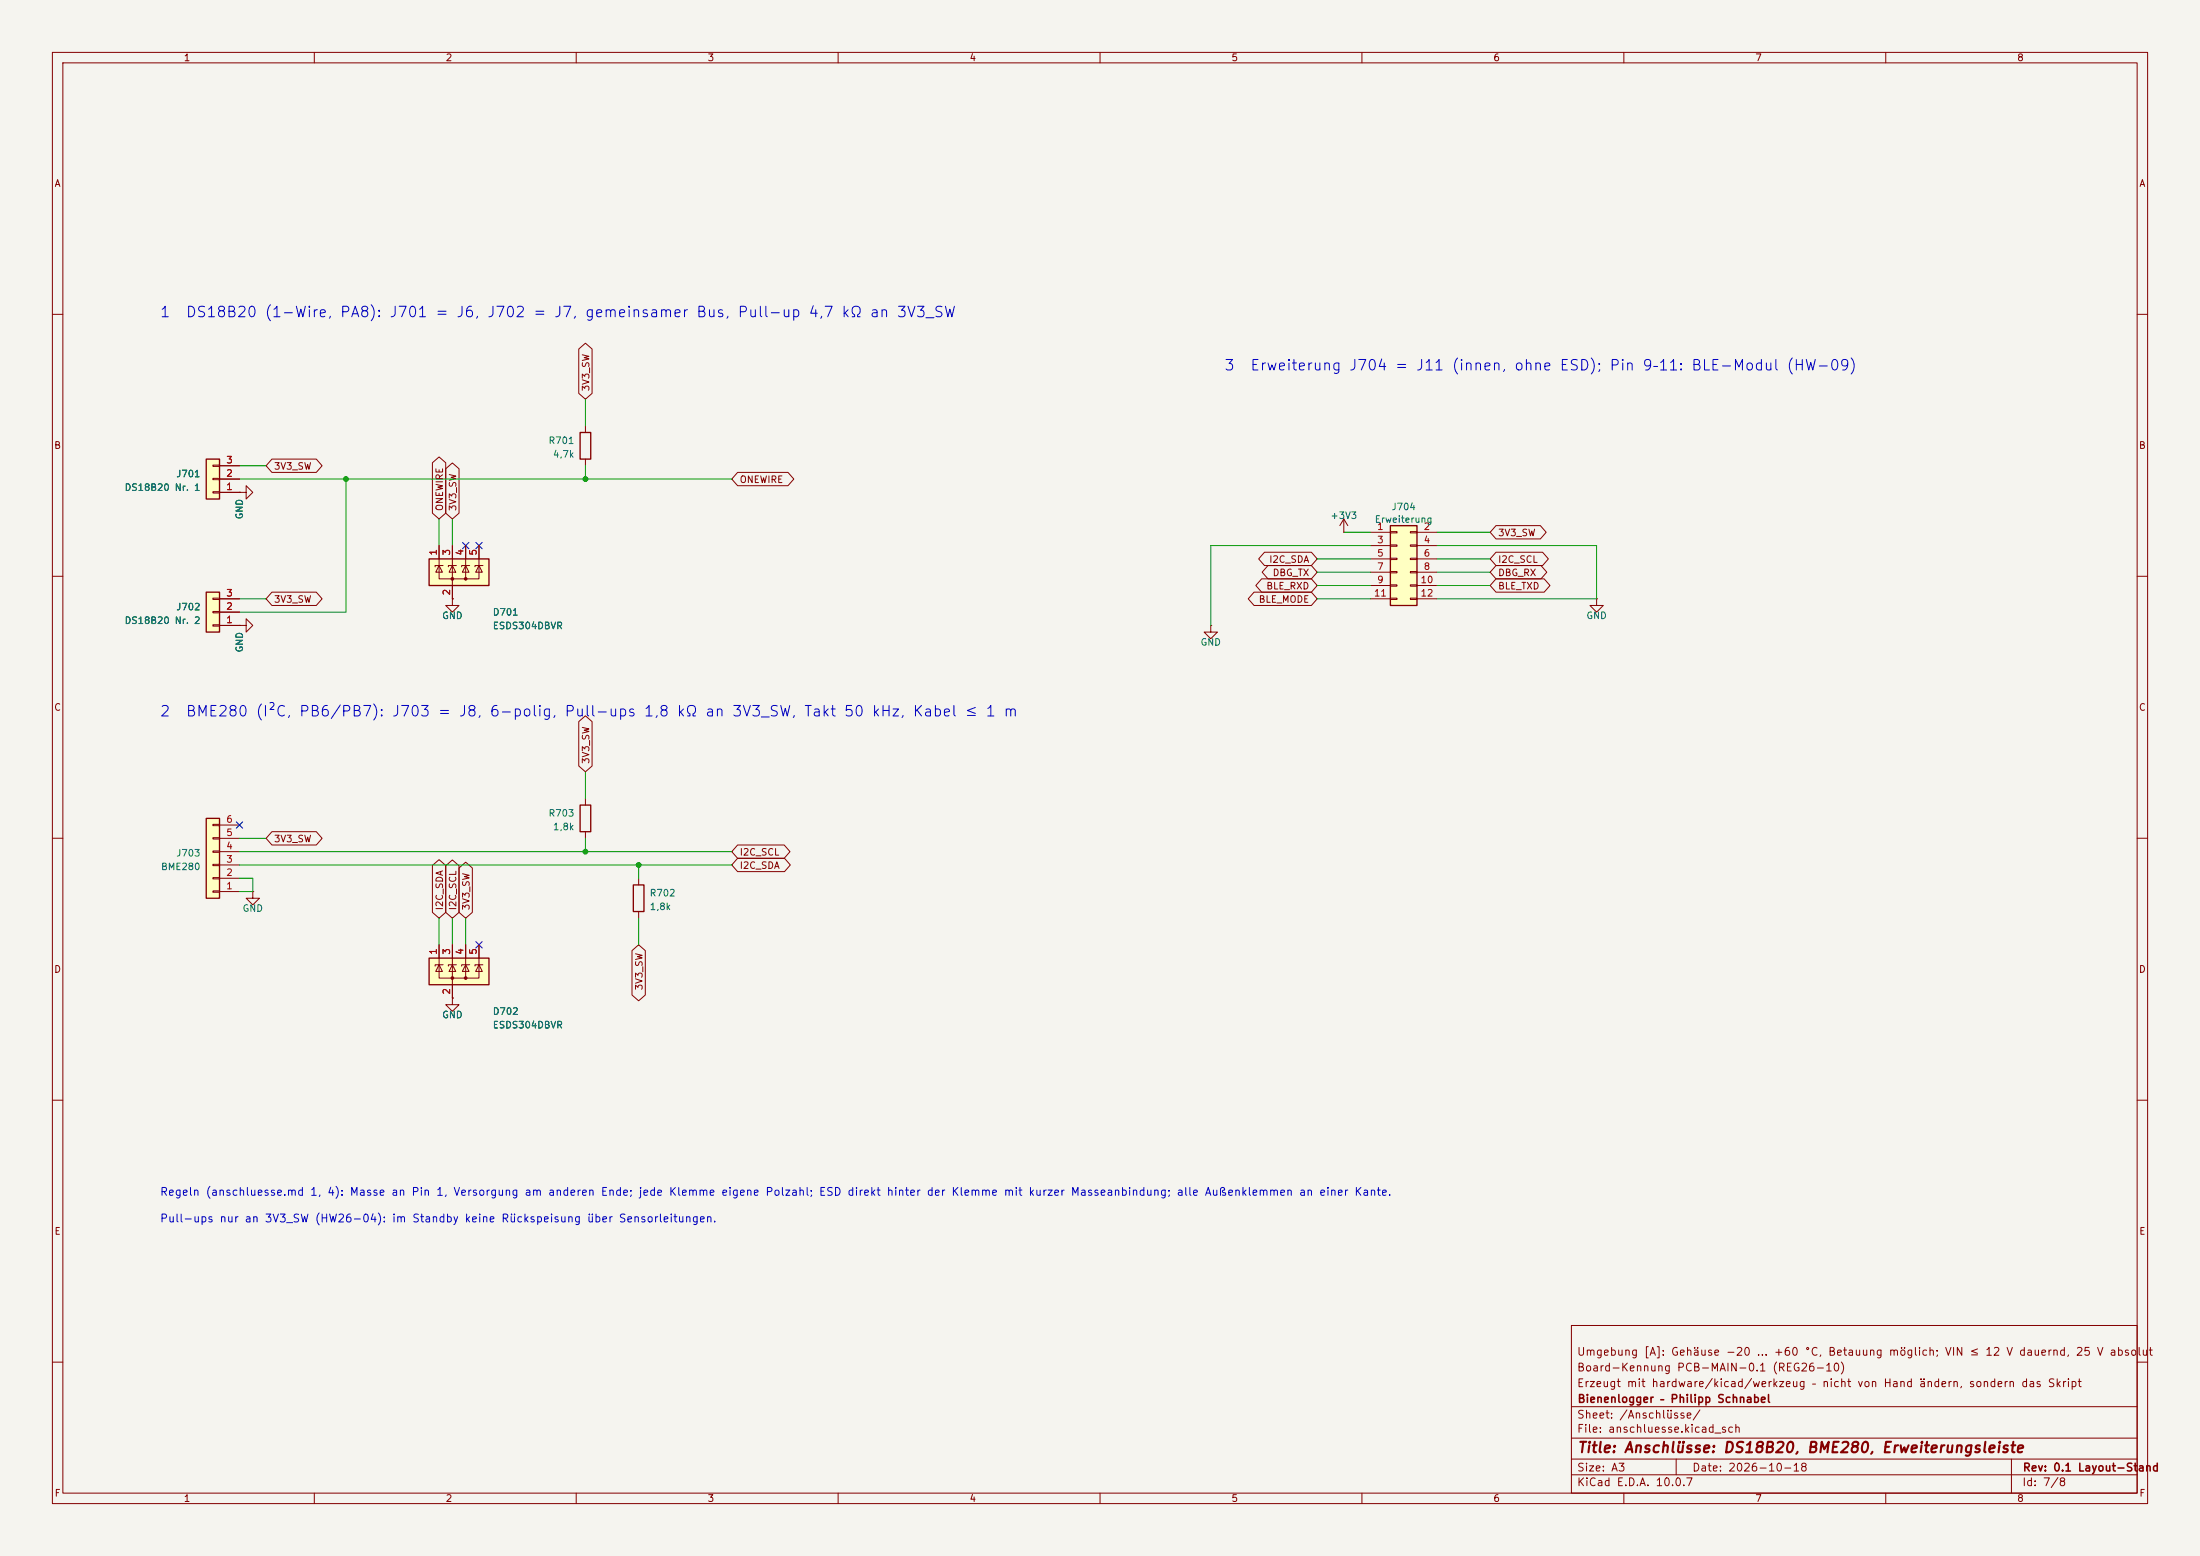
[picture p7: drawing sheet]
(kicad_sch
 (version 20260306)
 (generator "eeschema")
 (generator_version "10.0")
 (paper "A3")
 (title_block
  (title "Anschlüsse: DS18B20, BME280, Erweiterungsleiste")
  (date "2026-10-18")
  (rev "0.1 Layout-Stand")
  (company "Bienenlogger – Philipp Schnabel")
  (comment 1 "Erzeugt mit hardware/kicad/werkzeug – nicht von Hand ändern, sondern das Skript")
  (comment 2 "Board-Kennung PCB-MAIN-0.1 (REG26-10)")
  (comment 3 "Umgebung [A]: Gehäuse −20 … +60 °C, Betauung möglich; VIN ≤ 12 V dauernd, 25 V absolut"))
 (lib_symbols
  (symbol "Connector_Generic:Conn_01x03"
   (pin_names
    (offset 1.016) (hide yes)) (exclude_from_sim no) (in_bom yes) (on_board yes)
   (in_pos_files yes)
   (duplicate_pin_numbers_are_jumpers no)
   (property "Reference" "J" (at 0 5.08 0) (show_name no) (do_not_autoplace no) (effects (font (size 1.27 1.27))))
   (property "Value" "Conn_01x03" (at 0 -5.08 0) (show_name no) (do_not_autoplace no) (effects (font (size 1.27 1.27))))
   (property "Footprint" "" (at 0 0 0) (show_name no) (do_not_autoplace no) (hide yes) (effects (font (size 1.27 1.27))))
   (property "Datasheet" "" (at 0 0 0) (show_name no) (do_not_autoplace no) (hide yes) (effects (font (size 1.27 1.27))))
   (property "Description" "Generic connector, single row, 01x03, script generated (kicad-library-utils/schlib/autogen/connector/)" (at 0 0 0) (show_name no) (do_not_autoplace no) (hide yes) (effects (font (size 1.27 1.27))))
   (symbol "Conn_01x03_1_1"
    (rectangle (start -1.27 3.81) (end 1.27 -3.81) (stroke (width 0.254) (type default)) (fill (type background)))
    (rectangle (start -1.27 2.667) (end 0 2.413) (stroke (width 0.1524) (type default)) (fill (type none)))
    (rectangle (start -1.27 0.127) (end 0 -0.127) (stroke (width 0.1524) (type default)) (fill (type none)))
    (rectangle (start -1.27 -2.413) (end 0 -2.667) (stroke (width 0.1524) (type default)) (fill (type none)))
    (pin passive line (at -5.08 2.54 0) (length 3.81) (name "Pin_1" (effects (font (size 1.27 1.27)))) (number "1" (effects (font (size 1.27 1.27)))))
    (pin passive line (at -5.08 0 0) (length 3.81) (name "Pin_2" (effects (font (size 1.27 1.27)))) (number "2" (effects (font (size 1.27 1.27)))))
    (pin passive line (at -5.08 -2.54 0) (length 3.81) (name "Pin_3" (effects (font (size 1.27 1.27)))) (number "3" (effects (font (size 1.27 1.27))))))
   (embedded_fonts no))
  (symbol "Connector_Generic:Conn_01x06"
   (pin_names
    (offset 1.016) (hide yes)) (exclude_from_sim no) (in_bom yes) (on_board yes)
   (in_pos_files yes)
   (duplicate_pin_numbers_are_jumpers no)
   (property "Reference" "J" (at 0 7.62 0) (show_name no) (do_not_autoplace no) (effects (font (size 1.27 1.27))))
   (property "Value" "Conn_01x06" (at 0 -10.16 0) (show_name no) (do_not_autoplace no) (effects (font (size 1.27 1.27))))
   (property "Footprint" "" (at 0 0 0) (show_name no) (do_not_autoplace no) (hide yes) (effects (font (size 1.27 1.27))))
   (property "Datasheet" "" (at 0 0 0) (show_name no) (do_not_autoplace no) (hide yes) (effects (font (size 1.27 1.27))))
   (property "Description" "Generic connector, single row, 01x06, script generated (kicad-library-utils/schlib/autogen/connector/)" (at 0 0 0) (show_name no) (do_not_autoplace no) (hide yes) (effects (font (size 1.27 1.27))))
   (symbol "Conn_01x06_1_1"
    (rectangle (start -1.27 6.35) (end 1.27 -8.89) (stroke (width 0.254) (type default)) (fill (type background)))
    (rectangle (start -1.27 5.207) (end 0 4.953) (stroke (width 0.1524) (type default)) (fill (type none)))
    (rectangle (start -1.27 2.667) (end 0 2.413) (stroke (width 0.1524) (type default)) (fill (type none)))
    (rectangle (start -1.27 0.127) (end 0 -0.127) (stroke (width 0.1524) (type default)) (fill (type none)))
    (rectangle (start -1.27 -2.413) (end 0 -2.667) (stroke (width 0.1524) (type default)) (fill (type none)))
    (rectangle (start -1.27 -4.953) (end 0 -5.207) (stroke (width 0.1524) (type default)) (fill (type none)))
    (rectangle (start -1.27 -7.493) (end 0 -7.747) (stroke (width 0.1524) (type default)) (fill (type none)))
    (pin passive line (at -5.08 5.08 0) (length 3.81) (name "Pin_1" (effects (font (size 1.27 1.27)))) (number "1" (effects (font (size 1.27 1.27)))))
    (pin passive line (at -5.08 2.54 0) (length 3.81) (name "Pin_2" (effects (font (size 1.27 1.27)))) (number "2" (effects (font (size 1.27 1.27)))))
    (pin passive line (at -5.08 0 0) (length 3.81) (name "Pin_3" (effects (font (size 1.27 1.27)))) (number "3" (effects (font (size 1.27 1.27)))))
    (pin passive line (at -5.08 -2.54 0) (length 3.81) (name "Pin_4" (effects (font (size 1.27 1.27)))) (number "4" (effects (font (size 1.27 1.27)))))
    (pin passive line (at -5.08 -5.08 0) (length 3.81) (name "Pin_5" (effects (font (size 1.27 1.27)))) (number "5" (effects (font (size 1.27 1.27)))))
    (pin passive line (at -5.08 -7.62 0) (length 3.81) (name "Pin_6" (effects (font (size 1.27 1.27)))) (number "6" (effects (font (size 1.27 1.27))))))
   (embedded_fonts no))
  (symbol "Connector_Generic:Conn_02x06_Odd_Even"
   (pin_names
    (offset 1.016) (hide yes)) (exclude_from_sim no) (in_bom yes) (on_board yes)
   (in_pos_files yes)
   (duplicate_pin_numbers_are_jumpers no)
   (property "Reference" "J" (at 1.27 7.62 0) (show_name no) (do_not_autoplace no) (effects (font (size 1.27 1.27))))
   (property "Value" "Conn_02x06_Odd_Even" (at 1.27 -10.16 0) (show_name no) (do_not_autoplace no) (effects (font (size 1.27 1.27))))
   (property "Footprint" "" (at 0 0 0) (show_name no) (do_not_autoplace no) (hide yes) (effects (font (size 1.27 1.27))))
   (property "Datasheet" "" (at 0 0 0) (show_name no) (do_not_autoplace no) (hide yes) (effects (font (size 1.27 1.27))))
   (property "Description" "Generic connector, double row, 02x06, odd/even pin numbering scheme (row 1 odd numbers, row 2 even numbers), script generated (kicad-library-utils/schlib/autogen/connector/)" (at 0 0 0) (show_name no) (do_not_autoplace no) (hide yes) (effects (font (size 1.27 1.27))))
   (symbol "Conn_02x06_Odd_Even_1_1"
    (rectangle (start -1.27 6.35) (end 3.81 -8.89) (stroke (width 0.254) (type default)) (fill (type background)))
    (rectangle (start -1.27 5.207) (end 0 4.953) (stroke (width 0.1524) (type default)) (fill (type none)))
    (rectangle (start -1.27 2.667) (end 0 2.413) (stroke (width 0.1524) (type default)) (fill (type none)))
    (rectangle (start -1.27 0.127) (end 0 -0.127) (stroke (width 0.1524) (type default)) (fill (type none)))
    (rectangle (start -1.27 -2.413) (end 0 -2.667) (stroke (width 0.1524) (type default)) (fill (type none)))
    (rectangle (start -1.27 -4.953) (end 0 -5.207) (stroke (width 0.1524) (type default)) (fill (type none)))
    (rectangle (start -1.27 -7.493) (end 0 -7.747) (stroke (width 0.1524) (type default)) (fill (type none)))
    (rectangle (start 3.81 5.207) (end 2.54 4.953) (stroke (width 0.1524) (type default)) (fill (type none)))
    (rectangle (start 3.81 2.667) (end 2.54 2.413) (stroke (width 0.1524) (type default)) (fill (type none)))
    (rectangle (start 3.81 0.127) (end 2.54 -0.127) (stroke (width 0.1524) (type default)) (fill (type none)))
    (rectangle (start 3.81 -2.413) (end 2.54 -2.667) (stroke (width 0.1524) (type default)) (fill (type none)))
    (rectangle (start 3.81 -4.953) (end 2.54 -5.207) (stroke (width 0.1524) (type default)) (fill (type none)))
    (rectangle (start 3.81 -7.493) (end 2.54 -7.747) (stroke (width 0.1524) (type default)) (fill (type none)))
    (pin passive line (at -5.08 5.08 0) (length 3.81) (name "Pin_1" (effects (font (size 1.27 1.27)))) (number "1" (effects (font (size 1.27 1.27)))))
    (pin passive line (at 7.62 5.08 180) (length 3.81) (name "Pin_2" (effects (font (size 1.27 1.27)))) (number "2" (effects (font (size 1.27 1.27)))))
    (pin passive line (at -5.08 2.54 0) (length 3.81) (name "Pin_3" (effects (font (size 1.27 1.27)))) (number "3" (effects (font (size 1.27 1.27)))))
    (pin passive line (at 7.62 2.54 180) (length 3.81) (name "Pin_4" (effects (font (size 1.27 1.27)))) (number "4" (effects (font (size 1.27 1.27)))))
    (pin passive line (at -5.08 0 0) (length 3.81) (name "Pin_5" (effects (font (size 1.27 1.27)))) (number "5" (effects (font (size 1.27 1.27)))))
    (pin passive line (at 7.62 0 180) (length 3.81) (name "Pin_6" (effects (font (size 1.27 1.27)))) (number "6" (effects (font (size 1.27 1.27)))))
    (pin passive line (at -5.08 -2.54 0) (length 3.81) (name "Pin_7" (effects (font (size 1.27 1.27)))) (number "7" (effects (font (size 1.27 1.27)))))
    (pin passive line (at 7.62 -2.54 180) (length 3.81) (name "Pin_8" (effects (font (size 1.27 1.27)))) (number "8" (effects (font (size 1.27 1.27)))))
    (pin passive line (at -5.08 -5.08 0) (length 3.81) (name "Pin_9" (effects (font (size 1.27 1.27)))) (number "9" (effects (font (size 1.27 1.27)))))
    (pin passive line (at 7.62 -5.08 180) (length 3.81) (name "Pin_10" (effects (font (size 1.27 1.27)))) (number "10" (effects (font (size 1.27 1.27)))))
    (pin passive line (at -5.08 -7.62 0) (length 3.81) (name "Pin_11" (effects (font (size 1.27 1.27)))) (number "11" (effects (font (size 1.27 1.27)))))
    (pin passive line (at 7.62 -7.62 180) (length 3.81) (name "Pin_12" (effects (font (size 1.27 1.27)))) (number "12" (effects (font (size 1.27 1.27))))))
   (embedded_fonts no))
  (symbol "Device:R"
   (pin_numbers (hide yes))
   (pin_names
    (offset 0)) (exclude_from_sim no) (in_bom yes) (on_board yes)
   (in_pos_files yes)
   (duplicate_pin_numbers_are_jumpers no)
   (property "Reference" "R" (at 2.032 0 90) (show_name no) (do_not_autoplace no) (effects (font (size 1.27 1.27))))
   (property "Value" "R" (at 0 0 90) (show_name no) (do_not_autoplace no) (effects (font (size 1.27 1.27))))
   (property "Footprint" "" (at -1.778 0 90) (show_name no) (do_not_autoplace no) (hide yes) (effects (font (size 1.27 1.27))))
   (property "Datasheet" "" (at 0 0 0) (show_name no) (do_not_autoplace no) (hide yes) (effects (font (size 1.27 1.27))))
   (property "Description" "Resistor" (at 0 0 0) (show_name no) (do_not_autoplace no) (hide yes) (effects (font (size 1.27 1.27))))
   (symbol "R_0_1"
    (rectangle (start -1.016 -2.54) (end 1.016 2.54) (stroke (width 0.254) (type default)) (fill (type none))))
   (symbol "R_1_1"
    (pin passive line (at 0 3.81 270) (length 1.27) (name "" (effects (font (size 1.27 1.27)))) (number "1" (effects (font (size 1.27 1.27)))))
    (pin passive line (at 0 -3.81 90) (length 1.27) (name "" (effects (font (size 1.27 1.27)))) (number "2" (effects (font (size 1.27 1.27))))))
   (embedded_fonts no))
  (symbol "Power_Protection:ESDS304"
   (pin_names (hide yes)) (exclude_from_sim no) (in_bom yes) (on_board yes)
   (in_pos_files yes)
   (duplicate_pin_numbers_are_jumpers no)
   (property "Reference" "D" (at 7.62 2.54 0) (show_name no) (do_not_autoplace no) (effects (font (size 1.27 1.27)) (justify left)))
   (property "Value" "ESDS304" (at 7.62 0.635 0) (show_name no) (do_not_autoplace no) (effects (font (size 1.27 1.27)) (justify left)))
   (property "Footprint" "Package_TO_SOT_SMD:SOT-23-5" (at -13.97 -17.78 0) (show_name no) (do_not_autoplace no) (hide yes) (effects (font (size 1.27 1.27)) (justify left)))
   (property "Datasheet" "https://www.ti.com/lit/ds/symlink/esds304.pdf" (at 0 -12.7 0) (show_name no) (do_not_autoplace no) (hide yes) (effects (font (size 1.27 1.27))))
   (property "Description" "4-channel 1Gbps TVS Diode Array, 2.3pF, 4.5V breakdown, 30kV contact & air gap, SOT-23-5" (at 1.27 -15.24 0) (show_name no) (do_not_autoplace no) (hide yes) (effects (font (size 1.27 1.27))))
   (symbol "ESDS304_0_0"
    (pin passive line (at 0 -5.08 90) (length 2.54) (name "A" (effects (font (size 1.27 1.27)))) (number "2" (effects (font (size 1.27 1.27))))))
   (symbol "ESDS304_0_1"
    (rectangle (start -4.445 2.54) (end 6.985 -2.54) (stroke (width 0.254) (type default)) (fill (type background)))
    (polyline (pts (xy -3.302 1.016) (xy -3.302 1.27) (xy -1.778 1.27)) (stroke (width 0) (type default)) (fill (type none)))
    (polyline (pts (xy -2.54 2.54) (xy -2.54 1.27)) (stroke (width 0) (type default)) (fill (type none)))
    (polyline (pts (xy -2.54 1.27) (xy -2.54 -1.27) (xy 2.54 -1.27) (xy 2.54 1.27)) (stroke (width 0) (type default)) (fill (type none)))
    (polyline (pts (xy -2.54 1.27) (xy -1.905 0) (xy -3.175 0) (xy -2.54 1.27)) (stroke (width 0) (type default)) (fill (type none)))
    (polyline (pts (xy 0 2.54) (xy 0 1.27)) (stroke (width 0) (type default)) (fill (type none)))
    (polyline (pts (xy 0 -1.27) (xy 0 1.27)) (stroke (width 0) (type default)) (fill (type none)))
    (polyline (pts (xy 0 -1.27) (xy 0 -2.54)) (stroke (width 0) (type default)) (fill (type none)))
    (circle (center 0 -1.27) (radius 0.254) (stroke (width 0) (type default)) (fill (type outline)))
    (polyline (pts (xy 0.635 0) (xy -0.635 0) (xy 0 1.27) (xy 0.635 0)) (stroke (width 0) (type default)) (fill (type none)))
    (polyline (pts (xy 0.762 1.27) (xy -0.762 1.27) (xy -0.762 1.016)) (stroke (width 0) (type default)) (fill (type none)))
    (polyline (pts (xy 1.778 1.016) (xy 1.778 1.27) (xy 3.175 1.27) (xy 3.302 1.27)) (stroke (width 0) (type default)) (fill (type none)))
    (polyline (pts (xy 2.54 2.54) (xy 2.54 1.27)) (stroke (width 0) (type default)) (fill (type none)))
    (polyline (pts (xy 2.54 1.27) (xy 1.905 0) (xy 3.175 0) (xy 2.54 1.27)) (stroke (width 0) (type default)) (fill (type none)))
    (circle (center 2.54 -1.27) (radius 0.254) (stroke (width 0) (type default)) (fill (type outline)))
    (polyline (pts (xy 4.318 1.016) (xy 4.318 1.27) (xy 5.715 1.27) (xy 5.842 1.27)) (stroke (width 0) (type default)) (fill (type none)))
    (polyline (pts (xy 5.08 2.54) (xy 5.08 1.27)) (stroke (width 0) (type default)) (fill (type none)))
    (polyline (pts (xy 5.08 1.27) (xy 5.08 -1.27) (xy 2.54 -1.27)) (stroke (width 0) (type default)) (fill (type none)))
    (polyline (pts (xy 5.08 1.27) (xy 4.445 0) (xy 5.715 0) (xy 5.08 1.27)) (stroke (width 0) (type default)) (fill (type none))))
   (symbol "ESDS304_1_1"
    (pin passive line (at -2.54 5.08 270) (length 2.54) (name "K" (effects (font (size 1.27 1.27)))) (number "1" (effects (font (size 1.27 1.27)))))
    (pin passive line (at 0 5.08 270) (length 2.54) (name "K" (effects (font (size 1.27 1.27)))) (number "3" (effects (font (size 1.27 1.27)))))
    (pin passive line (at 2.54 5.08 270) (length 2.54) (name "K" (effects (font (size 1.27 1.27)))) (number "4" (effects (font (size 1.27 1.27)))))
    (pin passive line (at 5.08 5.08 270) (length 2.54) (name "K" (effects (font (size 1.27 1.27)))) (number "5" (effects (font (size 1.27 1.27))))))
   (embedded_fonts no))
  (symbol "power:+3V3"
   (power global)
   (pin_numbers (hide yes))
   (pin_names
    (offset 0) (hide yes)) (exclude_from_sim no) (in_bom yes) (on_board yes)
   (in_pos_files yes)
   (duplicate_pin_numbers_are_jumpers no)
   (property "Reference" "#PWR" (at 0 -3.81 0) (show_name no) (do_not_autoplace no) (hide yes) (effects (font (size 1.27 1.27))))
   (property "Value" "+3V3" (at 0 3.556 0) (show_name no) (do_not_autoplace no) (effects (font (size 1.27 1.27))))
   (property "Footprint" "" (at 0 0 0) (show_name no) (do_not_autoplace no) (hide yes) (effects (font (size 1.27 1.27))))
   (property "Datasheet" "" (at 0 0 0) (show_name no) (do_not_autoplace no) (hide yes) (effects (font (size 1.27 1.27))))
   (property "Description" "Power symbol creates a global label with name \"+3V3\"" (at 0 0 0) (show_name no) (do_not_autoplace no) (hide yes) (effects (font (size 1.27 1.27))))
   (symbol "+3V3_0_1"
    (polyline (pts (xy -0.762 1.27) (xy 0 2.54)) (stroke (width 0) (type default)) (fill (type none)))
    (polyline (pts (xy 0 2.54) (xy 0.762 1.27)) (stroke (width 0) (type default)) (fill (type none)))
    (polyline (pts (xy 0 0) (xy 0 2.54)) (stroke (width 0) (type default)) (fill (type none))))
   (symbol "+3V3_1_1"
    (pin power_in line (at 0 0 90) (length 0) (name "" (effects (font (size 1.27 1.27)))) (number "1" (effects (font (size 1.27 1.27))))))
   (embedded_fonts no))
  (symbol "power:GND"
   (power global)
   (pin_numbers (hide yes))
   (pin_names
    (offset 0) (hide yes)) (exclude_from_sim no) (in_bom yes) (on_board yes)
   (in_pos_files yes)
   (duplicate_pin_numbers_are_jumpers no)
   (property "Reference" "#PWR" (at 0 -6.35 0) (show_name no) (do_not_autoplace no) (hide yes) (effects (font (size 1.27 1.27))))
   (property "Value" "GND" (at 0 -3.81 0) (show_name no) (do_not_autoplace no) (effects (font (size 1.27 1.27))))
   (property "Footprint" "" (at 0 0 0) (show_name no) (do_not_autoplace no) (hide yes) (effects (font (size 1.27 1.27))))
   (property "Datasheet" "" (at 0 0 0) (show_name no) (do_not_autoplace no) (hide yes) (effects (font (size 1.27 1.27))))
   (property "Description" "Power symbol creates a global label with name \"GND\" , ground" (at 0 0 0) (show_name no) (do_not_autoplace no) (hide yes) (effects (font (size 1.27 1.27))))
   (symbol "GND_0_1"
    (polyline (pts (xy 0 0) (xy 0 -1.27) (xy 1.27 -1.27) (xy 0 -2.54) (xy -1.27 -1.27) (xy 0 -1.27)) (stroke (width 0) (type default)) (fill (type none))))
   (symbol "GND_1_1"
    (pin power_in line (at 0 0 270) (length 0) (name "" (effects (font (size 1.27 1.27)))) (number "1" (effects (font (size 1.27 1.27))))))
   (embedded_fonts no)))
 (text "3  Erweiterung J704 = J11 (innen, ohne ESD); Pin 9–11: BLE-Modul (HW-09)"
  (exclude_from_sim no)
  (at 233.68 71.12 0)
  (effects (font (size 2 2)) (justify left bottom)))
 (text "1  DS18B20 (1-Wire, PA8): J701 = J6, J702 = J7, gemeinsamer Bus, Pull-up 4,7 kΩ an 3V3_SW"
  (exclude_from_sim no)
  (at 30.48 60.96 0)
  (effects (font (size 2 2)) (justify left bottom)))
 (text "Pull-ups nur an 3V3_SW (HW26-04): im Standby keine Rückspeisung über Sensorleitungen."
  (exclude_from_sim no)
  (at 30.48 233.68 0)
  (effects (font (size 1.5 1.5)) (justify left bottom)))
 (text "2  BME280 (I²C, PB6/PB7): J703 = J8, 6-polig, Pull-ups 1,8 kΩ an 3V3_SW, Takt 50 kHz, Kabel ≤ 1 m"
  (exclude_from_sim no)
  (at 30.48 137.16 0)
  (effects (font (size 2 2)) (justify left bottom)))
 (text "Regeln (anschluesse.md 1, 4): Masse an Pin 1, Versorgung am anderen Ende; jede Klemme eigene Polzahl; ESD direkt hinter der Klemme mit kurzer Masseanbindung; alle Außenklemmen an einer Kante."
  (exclude_from_sim no)
  (at 30.48 228.6 0)
  (effects (font (size 1.5 1.5)) (justify left bottom)))
 (junction
  (at 66.04 91.44)
  (diameter 0)
  (color 0 0 0 0))
 (junction
  (at 121.92 165.1)
  (diameter 0)
  (color 0 0 0 0))
 (junction
  (at 111.76 91.44)
  (diameter 0)
  (color 0 0 0 0))
 (junction
  (at 111.76 162.56)
  (diameter 0)
  (color 0 0 0 0))
 (no_connect
  (at 88.9 104.14))
 (no_connect
  (at 91.44 104.14))
 (no_connect
  (at 45.72 157.48))
 (no_connect
  (at 91.44 180.34))
 (wire
  (pts (xy 121.92 165.1) (xy 121.92 167.64))
  (stroke (width 0) (type default)))
 (wire
  (pts (xy 251.46 109.22) (xy 261.62 109.22))
  (stroke (width 0) (type default)))
 (wire
  (pts (xy 86.36 99.06) (xy 86.36 104.14))
  (stroke (width 0) (type default)))
 (wire
  (pts (xy 111.76 147.32) (xy 111.76 152.4))
  (stroke (width 0) (type default)))
 (wire
  (pts (xy 45.72 116.84) (xy 66.04 116.84))
  (stroke (width 0) (type default)))
 (wire
  (pts (xy 274.32 104.14) (xy 304.8 104.14))
  (stroke (width 0) (type default)))
 (wire
  (pts (xy 83.82 99.06) (xy 83.82 104.14))
  (stroke (width 0) (type default)))
 (wire
  (pts (xy 86.36 175.26) (xy 86.36 180.34))
  (stroke (width 0) (type default)))
 (wire
  (pts (xy 48.26 167.64) (xy 48.26 170.18))
  (stroke (width 0) (type default)))
 (wire
  (pts (xy 66.04 91.44) (xy 139.7 91.44))
  (stroke (width 0) (type default)))
 (wire
  (pts (xy 45.72 167.64) (xy 48.26 167.64))
  (stroke (width 0) (type default)))
 (wire
  (pts (xy 111.76 76.2) (xy 111.76 81.28))
  (stroke (width 0) (type default)))
 (wire
  (pts (xy 304.8 104.14) (xy 304.8 114.3))
  (stroke (width 0) (type default)))
 (wire
  (pts (xy 45.72 114.3) (xy 50.8 114.3))
  (stroke (width 0) (type default)))
 (wire
  (pts (xy 111.76 88.9) (xy 111.76 91.44))
  (stroke (width 0) (type default)))
 (wire
  (pts (xy 274.32 114.3) (xy 304.8 114.3))
  (stroke (width 0) (type default)))
 (wire
  (pts (xy 251.46 106.68) (xy 261.62 106.68))
  (stroke (width 0) (type default)))
 (wire
  (pts (xy 88.9 175.26) (xy 88.9 180.34))
  (stroke (width 0) (type default)))
 (wire
  (pts (xy 45.72 162.56) (xy 139.7 162.56))
  (stroke (width 0) (type default)))
 (wire
  (pts (xy 111.76 160.02) (xy 111.76 162.56))
  (stroke (width 0) (type default)))
 (wire
  (pts (xy 274.32 101.6) (xy 284.48 101.6))
  (stroke (width 0) (type default)))
 (wire
  (pts (xy 256.54 101.6) (xy 261.62 101.6))
  (stroke (width 0) (type default)))
 (wire
  (pts (xy 45.72 88.9) (xy 50.8 88.9))
  (stroke (width 0) (type default)))
 (wire
  (pts (xy 274.32 111.76) (xy 284.48 111.76))
  (stroke (width 0) (type default)))
 (wire
  (pts (xy 66.04 91.44) (xy 66.04 116.84))
  (stroke (width 0) (type default)))
 (wire
  (pts (xy 45.72 91.44) (xy 66.04 91.44))
  (stroke (width 0) (type default)))
 (wire
  (pts (xy 45.72 160.02) (xy 50.8 160.02))
  (stroke (width 0) (type default)))
 (wire
  (pts (xy 231.14 104.14) (xy 261.62 104.14))
  (stroke (width 0) (type default)))
 (wire
  (pts (xy 45.72 165.1) (xy 139.7 165.1))
  (stroke (width 0) (type default)))
 (wire
  (pts (xy 274.32 109.22) (xy 284.48 109.22))
  (stroke (width 0) (type default)))
 (wire
  (pts (xy 231.14 104.14) (xy 231.14 119.38))
  (stroke (width 0) (type default)))
 (wire
  (pts (xy 45.72 170.18) (xy 48.26 170.18))
  (stroke (width 0) (type default)))
 (wire
  (pts (xy 121.92 175.26) (xy 121.92 180.34))
  (stroke (width 0) (type default)))
 (wire
  (pts (xy 274.32 106.68) (xy 284.48 106.68))
  (stroke (width 0) (type default)))
 (wire
  (pts (xy 251.46 111.76) (xy 261.62 111.76))
  (stroke (width 0) (type default)))
 (wire
  (pts (xy 83.82 175.26) (xy 83.82 180.34))
  (stroke (width 0) (type default)))
 (wire
  (pts (xy 251.46 114.3) (xy 261.62 114.3))
  (stroke (width 0) (type default)))
 (global_label "I2C_SDA"
  (shape bidirectional)
  (at 139.7 165.1 0)
  (fields_autoplaced yes)
  (effects (font (size 1.27 1.27)) (justify left))
  (property "Intersheetrefs" "${INTERSHEET_REFS}" (at 139.7 165.1 0) (hide yes) (show_name no) (do_not_autoplace no) (effects (font (size 1.27 1.27)))))
 (global_label "3V3_SW"
  (shape bidirectional)
  (at 50.8 114.3 0)
  (fields_autoplaced yes)
  (effects (font (size 1.27 1.27)) (justify left))
  (property "Intersheetrefs" "${INTERSHEET_REFS}" (at 50.8 114.3 0) (hide yes) (show_name no) (do_not_autoplace no) (effects (font (size 1.27 1.27)))))
 (global_label "I2C_SCL"
  (shape bidirectional)
  (at 139.7 162.56 0)
  (fields_autoplaced yes)
  (effects (font (size 1.27 1.27)) (justify left))
  (property "Intersheetrefs" "${INTERSHEET_REFS}" (at 139.7 162.56 0) (hide yes) (show_name no) (do_not_autoplace no) (effects (font (size 1.27 1.27)))))
 (global_label "BLE_RXD"
  (shape bidirectional)
  (at 251.46 111.76 180)
  (fields_autoplaced yes)
  (effects (font (size 1.27 1.27)) (justify right))
  (property "Intersheetrefs" "${INTERSHEET_REFS}" (at 251.46 111.76 0) (hide yes) (show_name no) (do_not_autoplace no) (effects (font (size 1.27 1.27)))))
 (global_label "3V3_SW"
  (shape bidirectional)
  (at 86.36 99.06 90)
  (fields_autoplaced yes)
  (effects (font (size 1.27 1.27)) (justify left))
  (property "Intersheetrefs" "${INTERSHEET_REFS}" (at 86.36 99.06 0) (hide yes) (show_name no) (do_not_autoplace no) (effects (font (size 1.27 1.27)))))
 (global_label "3V3_SW"
  (shape bidirectional)
  (at 88.9 175.26 90)
  (fields_autoplaced yes)
  (effects (font (size 1.27 1.27)) (justify left))
  (property "Intersheetrefs" "${INTERSHEET_REFS}" (at 88.9 175.26 0) (hide yes) (show_name no) (do_not_autoplace no) (effects (font (size 1.27 1.27)))))
 (global_label "3V3_SW"
  (shape bidirectional)
  (at 284.48 101.6 0)
  (fields_autoplaced yes)
  (effects (font (size 1.27 1.27)) (justify left))
  (property "Intersheetrefs" "${INTERSHEET_REFS}" (at 284.48 101.6 0) (hide yes) (show_name no) (do_not_autoplace no) (effects (font (size 1.27 1.27)))))
 (global_label "ONEWIRE"
  (shape bidirectional)
  (at 139.7 91.44 0)
  (fields_autoplaced yes)
  (effects (font (size 1.27 1.27)) (justify left))
  (property "Intersheetrefs" "${INTERSHEET_REFS}" (at 139.7 91.44 0) (hide yes) (show_name no) (do_not_autoplace no) (effects (font (size 1.27 1.27)))))
 (global_label "I2C_SDA"
  (shape bidirectional)
  (at 83.82 175.26 90)
  (fields_autoplaced yes)
  (effects (font (size 1.27 1.27)) (justify left))
  (property "Intersheetrefs" "${INTERSHEET_REFS}" (at 83.82 175.26 0) (hide yes) (show_name no) (do_not_autoplace no) (effects (font (size 1.27 1.27)))))
 (global_label "BLE_MODE"
  (shape bidirectional)
  (at 251.46 114.3 180)
  (fields_autoplaced yes)
  (effects (font (size 1.27 1.27)) (justify right))
  (property "Intersheetrefs" "${INTERSHEET_REFS}" (at 251.46 114.3 0) (hide yes) (show_name no) (do_not_autoplace no) (effects (font (size 1.27 1.27)))))
 (global_label "3V3_SW"
  (shape bidirectional)
  (at 111.76 76.2 90)
  (fields_autoplaced yes)
  (effects (font (size 1.27 1.27)) (justify left))
  (property "Intersheetrefs" "${INTERSHEET_REFS}" (at 111.76 76.2 0) (hide yes) (show_name no) (do_not_autoplace no) (effects (font (size 1.27 1.27)))))
 (global_label "DBG_RX"
  (shape bidirectional)
  (at 284.48 109.22 0)
  (fields_autoplaced yes)
  (effects (font (size 1.27 1.27)) (justify left))
  (property "Intersheetrefs" "${INTERSHEET_REFS}" (at 284.48 109.22 0) (hide yes) (show_name no) (do_not_autoplace no) (effects (font (size 1.27 1.27)))))
 (global_label "BLE_TXD"
  (shape bidirectional)
  (at 284.48 111.76 0)
  (fields_autoplaced yes)
  (effects (font (size 1.27 1.27)) (justify left))
  (property "Intersheetrefs" "${INTERSHEET_REFS}" (at 284.48 111.76 0) (hide yes) (show_name no) (do_not_autoplace no) (effects (font (size 1.27 1.27)))))
 (global_label "I2C_SDA"
  (shape bidirectional)
  (at 251.46 106.68 180)
  (fields_autoplaced yes)
  (effects (font (size 1.27 1.27)) (justify right))
  (property "Intersheetrefs" "${INTERSHEET_REFS}" (at 251.46 106.68 0) (hide yes) (show_name no) (do_not_autoplace no) (effects (font (size 1.27 1.27)))))
 (global_label "3V3_SW"
  (shape bidirectional)
  (at 50.8 88.9 0)
  (fields_autoplaced yes)
  (effects (font (size 1.27 1.27)) (justify left))
  (property "Intersheetrefs" "${INTERSHEET_REFS}" (at 50.8 88.9 0) (hide yes) (show_name no) (do_not_autoplace no) (effects (font (size 1.27 1.27)))))
 (global_label "I2C_SCL"
  (shape bidirectional)
  (at 86.36 175.26 90)
  (fields_autoplaced yes)
  (effects (font (size 1.27 1.27)) (justify left))
  (property "Intersheetrefs" "${INTERSHEET_REFS}" (at 86.36 175.26 0) (hide yes) (show_name no) (do_not_autoplace no) (effects (font (size 1.27 1.27)))))
 (global_label "I2C_SCL"
  (shape bidirectional)
  (at 284.48 106.68 0)
  (fields_autoplaced yes)
  (effects (font (size 1.27 1.27)) (justify left))
  (property "Intersheetrefs" "${INTERSHEET_REFS}" (at 284.48 106.68 0) (hide yes) (show_name no) (do_not_autoplace no) (effects (font (size 1.27 1.27)))))
 (global_label "ONEWIRE"
  (shape bidirectional)
  (at 83.82 99.06 90)
  (fields_autoplaced yes)
  (effects (font (size 1.27 1.27)) (justify left))
  (property "Intersheetrefs" "${INTERSHEET_REFS}" (at 83.82 99.06 0) (hide yes) (show_name no) (do_not_autoplace no) (effects (font (size 1.27 1.27)))))
 (global_label "DBG_TX"
  (shape bidirectional)
  (at 251.46 109.22 180)
  (fields_autoplaced yes)
  (effects (font (size 1.27 1.27)) (justify right))
  (property "Intersheetrefs" "${INTERSHEET_REFS}" (at 251.46 109.22 0) (hide yes) (show_name no) (do_not_autoplace no) (effects (font (size 1.27 1.27)))))
 (global_label "3V3_SW"
  (shape bidirectional)
  (at 121.92 180.34 270)
  (fields_autoplaced yes)
  (effects (font (size 1.27 1.27)) (justify right))
  (property "Intersheetrefs" "${INTERSHEET_REFS}" (at 121.92 180.34 0) (hide yes) (show_name no) (do_not_autoplace no) (effects (font (size 1.27 1.27)))))
 (global_label "3V3_SW"
  (shape bidirectional)
  (at 50.8 160.02 0)
  (fields_autoplaced yes)
  (effects (font (size 1.27 1.27)) (justify left))
  (property "Intersheetrefs" "${INTERSHEET_REFS}" (at 50.8 160.02 0) (hide yes) (show_name no) (do_not_autoplace no) (effects (font (size 1.27 1.27)))))
 (global_label "3V3_SW"
  (shape bidirectional)
  (at 111.76 147.32 90)
  (fields_autoplaced yes)
  (effects (font (size 1.27 1.27)) (justify left))
  (property "Intersheetrefs" "${INTERSHEET_REFS}" (at 111.76 147.32 0) (hide yes) (show_name no) (do_not_autoplace no) (effects (font (size 1.27 1.27)))))
 (symbol
  (lib_id "Power_Protection:ESDS304")
  (at 86.36 109.22 0)
  (unit 1)
  (body_style 1)
  (exclude_from_sim no)
  (in_bom yes)
  (on_board yes)
  (in_pos_files yes)
  (dnp no)
  (property "Reference" "D701" (at 93.98 116.84 0) (show_name no) (do_not_autoplace no) (effects (font (size 1.27 1.27)) (justify left)))
  (property "Value" "ESDS304DBVR" (at 93.98 119.44 0) (show_name no) (do_not_autoplace no) (effects (font (size 1.27 1.27)) (justify left)))
  (property "Footprint" "Package_TO_SOT_SMD:SOT-23-5" (at 86.36 109.22 0) (hide yes) (show_name no) (do_not_autoplace no) (effects (font (size 1.27 1.27))))
  (property "Datasheet" "" (at 86.36 109.22 0) (hide yes) (show_name no) (do_not_autoplace no) (effects (font (size 1.27 1.27))))
  (property "Description" "ein Array für J701 + J702 (anschluesse.md 1), zwischen beiden Klemmen; LCSC [P]" (at 86.36 109.22 0) (hide yes) (show_name no) (do_not_autoplace no) (effects (font (size 1.27 1.27))))
  (pin "2")
  (pin "1")
  (pin "3")
  (pin "4")
  (pin "5"))
 (symbol
  (lib_id "power:GND")
  (at 304.8 114.3 0)
  (unit 1)
  (body_style 1)
  (exclude_from_sim no)
  (in_bom yes)
  (on_board yes)
  (in_pos_files yes)
  (dnp no)
  (property "Reference" "#PWR7008" (at 304.8 114.3 0) (hide yes) (show_name no) (do_not_autoplace no) (effects (font (size 1.27 1.27))))
  (property "Value" "GND" (at 304.8 117.5 0) (show_name no) (do_not_autoplace no) (effects (font (size 1.27 1.27))))
  (property "Footprint" "" (at 304.8 114.3 0) (hide yes) (show_name no) (do_not_autoplace no) (effects (font (size 1.27 1.27))))
  (property "Datasheet" "" (at 304.8 114.3 0) (hide yes) (show_name no) (do_not_autoplace no) (effects (font (size 1.27 1.27))))
  (property "Description" "" (at 304.8 114.3 0) (show_name no) (do_not_autoplace no) (effects (font (size 1.27 1.27))))
  (pin "1"))
 (symbol
  (lib_id "Connector_Generic:Conn_01x03")
  (at 40.64 91.44 180)
  (unit 1)
  (body_style 1)
  (exclude_from_sim no)
  (in_bom yes)
  (on_board yes)
  (in_pos_files yes)
  (dnp no)
  (property "Reference" "J701" (at 38.37 90.44 0) (show_name no) (do_not_autoplace no) (effects (font (size 1.27 1.27)) (justify left)))
  (property "Value" "DS18B20 Nr. 1" (at 38.37 93.04 0) (show_name no) (do_not_autoplace no) (effects (font (size 1.27 1.27)) (justify left)))
  (property "Footprint" "Bienen:DEGSON_15EDGRC-3.5-03P" (at 40.64 91.44 0) (hide yes) (show_name no) (do_not_autoplace no) (effects (font (size 1.27 1.27))))
  (property "Datasheet" "" (at 40.64 91.44 0) (hide yes) (show_name no) (do_not_autoplace no) (effects (font (size 1.27 1.27))))
  (property "Description" "= J6 (TempIn): 1 GND, 2 DQ, 3 3V3_SW; DEGSON 15EDGRC-3.5-03P" (at 40.64 91.44 0) (hide yes) (show_name no) (do_not_autoplace no) (effects (font (size 1.27 1.27))))
  (property "LCSC" "C5160226" (at 40.64 91.44 0) (hide yes) (show_name no) (do_not_autoplace no) (effects (font (size 1.27 1.27))))
  (pin "1")
  (pin "2")
  (pin "3"))
 (symbol
  (lib_id "power:GND")
  (at 86.36 190.5 0)
  (unit 1)
  (body_style 1)
  (exclude_from_sim no)
  (in_bom yes)
  (on_board yes)
  (in_pos_files yes)
  (dnp no)
  (property "Reference" "#PWR7004" (at 86.36 190.5 0) (hide yes) (show_name no) (do_not_autoplace no) (effects (font (size 1.27 1.27))))
  (property "Value" "GND" (at 86.36 193.7 0) (show_name no) (do_not_autoplace no) (effects (font (size 1.27 1.27))))
  (property "Footprint" "" (at 86.36 190.5 0) (hide yes) (show_name no) (do_not_autoplace no) (effects (font (size 1.27 1.27))))
  (property "Datasheet" "" (at 86.36 190.5 0) (hide yes) (show_name no) (do_not_autoplace no) (effects (font (size 1.27 1.27))))
  (property "Description" "" (at 86.36 190.5 0) (show_name no) (do_not_autoplace no) (effects (font (size 1.27 1.27))))
  (pin "1"))
 (symbol
  (lib_id "Device:R")
  (at 111.76 85.09 0)
  (unit 1)
  (body_style 1)
  (exclude_from_sim no)
  (in_bom yes)
  (on_board yes)
  (in_pos_files yes)
  (dnp no)
  (property "Reference" "R701" (at 109.744 84.09 0) (show_name no) (do_not_autoplace no) (effects (font (size 1.27 1.27)) (justify right)))
  (property "Value" "4,7k" (at 109.744 86.69 0) (show_name no) (do_not_autoplace no) (effects (font (size 1.27 1.27)) (justify right)))
  (property "Footprint" "Resistor_SMD:R_0603_1608Metric" (at 111.76 85.09 0) (hide yes) (show_name no) (do_not_autoplace no) (effects (font (size 1.27 1.27))))
  (property "Datasheet" "" (at 111.76 85.09 0) (hide yes) (show_name no) (do_not_autoplace no) (effects (font (size 1.27 1.27))))
  (property "Description" "1-Wire-Pull-up an der geschalteten Schiene (HW26-04: keine Rückspeisung im Standby); 3-adrig, nicht parasitär" (at 111.76 85.09 0) (hide yes) (show_name no) (do_not_autoplace no) (effects (font (size 1.27 1.27))))
  (pin "1")
  (pin "2"))
 (symbol
  (lib_id "power:GND")
  (at 231.14 119.38 0)
  (unit 1)
  (body_style 1)
  (exclude_from_sim no)
  (in_bom yes)
  (on_board yes)
  (in_pos_files yes)
  (dnp no)
  (property "Reference" "#PWR7007" (at 231.14 119.38 0) (hide yes) (show_name no) (do_not_autoplace no) (effects (font (size 1.27 1.27))))
  (property "Value" "GND" (at 231.14 122.58 0) (show_name no) (do_not_autoplace no) (effects (font (size 1.27 1.27))))
  (property "Footprint" "" (at 231.14 119.38 0) (hide yes) (show_name no) (do_not_autoplace no) (effects (font (size 1.27 1.27))))
  (property "Datasheet" "" (at 231.14 119.38 0) (hide yes) (show_name no) (do_not_autoplace no) (effects (font (size 1.27 1.27))))
  (property "Description" "" (at 231.14 119.38 0) (show_name no) (do_not_autoplace no) (effects (font (size 1.27 1.27))))
  (pin "1"))
 (symbol
  (lib_id "power:GND")
  (at 45.72 93.98 90)
  (unit 1)
  (body_style 1)
  (exclude_from_sim no)
  (in_bom yes)
  (on_board yes)
  (in_pos_files yes)
  (dnp no)
  (property "Reference" "#PWR7001" (at 45.72 93.98 0) (hide yes) (show_name no) (do_not_autoplace no) (effects (font (size 1.27 1.27))))
  (property "Value" "GND" (at 45.72 97.18 0) (show_name no) (do_not_autoplace no) (effects (font (size 1.27 1.27))))
  (property "Footprint" "" (at 45.72 93.98 0) (hide yes) (show_name no) (do_not_autoplace no) (effects (font (size 1.27 1.27))))
  (property "Datasheet" "" (at 45.72 93.98 0) (hide yes) (show_name no) (do_not_autoplace no) (effects (font (size 1.27 1.27))))
  (property "Description" "" (at 45.72 93.98 0) (show_name no) (do_not_autoplace no) (effects (font (size 1.27 1.27))))
  (pin "1"))
 (symbol
  (lib_id "power:GND")
  (at 86.36 114.3 0)
  (unit 1)
  (body_style 1)
  (exclude_from_sim no)
  (in_bom yes)
  (on_board yes)
  (in_pos_files yes)
  (dnp no)
  (property "Reference" "#PWR7003" (at 86.36 114.3 0) (hide yes) (show_name no) (do_not_autoplace no) (effects (font (size 1.27 1.27))))
  (property "Value" "GND" (at 86.36 117.5 0) (show_name no) (do_not_autoplace no) (effects (font (size 1.27 1.27))))
  (property "Footprint" "" (at 86.36 114.3 0) (hide yes) (show_name no) (do_not_autoplace no) (effects (font (size 1.27 1.27))))
  (property "Datasheet" "" (at 86.36 114.3 0) (hide yes) (show_name no) (do_not_autoplace no) (effects (font (size 1.27 1.27))))
  (property "Description" "" (at 86.36 114.3 0) (show_name no) (do_not_autoplace no) (effects (font (size 1.27 1.27))))
  (pin "1"))
 (symbol
  (lib_id "Device:R")
  (at 111.76 156.21 0)
  (unit 1)
  (body_style 1)
  (exclude_from_sim no)
  (in_bom yes)
  (on_board yes)
  (in_pos_files yes)
  (dnp no)
  (property "Reference" "R703" (at 109.744 155.21 0) (show_name no) (do_not_autoplace no) (effects (font (size 1.27 1.27)) (justify right)))
  (property "Value" "1,8k" (at 109.744 157.81 0) (show_name no) (do_not_autoplace no) (effects (font (size 1.27 1.27)) (justify right)))
  (property "Footprint" "Resistor_SMD:R_0603_1608Metric" (at 111.76 156.21 0) (hide yes) (show_name no) (do_not_autoplace no) (effects (font (size 1.27 1.27))))
  (property "Datasheet" "" (at 111.76 156.21 0) (hide yes) (show_name no) (do_not_autoplace no) (effects (font (size 1.27 1.27))))
  (property "Description" "" (at 111.76 156.21 0) (hide yes) (show_name no) (do_not_autoplace no) (effects (font (size 1.27 1.27))))
  (pin "1")
  (pin "2"))
 (symbol
  (lib_id "Power_Protection:ESDS304")
  (at 86.36 185.42 0)
  (unit 1)
  (body_style 1)
  (exclude_from_sim no)
  (in_bom yes)
  (on_board yes)
  (in_pos_files yes)
  (dnp no)
  (property "Reference" "D702" (at 93.98 193.04 0) (show_name no) (do_not_autoplace no) (effects (font (size 1.27 1.27)) (justify left)))
  (property "Value" "ESDS304DBVR" (at 93.98 195.64 0) (show_name no) (do_not_autoplace no) (effects (font (size 1.27 1.27)) (justify left)))
  (property "Footprint" "Package_TO_SOT_SMD:SOT-23-5" (at 86.36 185.42 0) (hide yes) (show_name no) (do_not_autoplace no) (effects (font (size 1.27 1.27))))
  (property "Datasheet" "" (at 86.36 185.42 0) (hide yes) (show_name no) (do_not_autoplace no) (effects (font (size 1.27 1.27))))
  (property "Description" "direkt hinter J703; 2,3 pF je Kanal in der Buskapazität enthalten (i2c_leitung.py); LCSC [P]" (at 86.36 185.42 0) (hide yes) (show_name no) (do_not_autoplace no) (effects (font (size 1.27 1.27))))
  (pin "2")
  (pin "1")
  (pin "3")
  (pin "4")
  (pin "5"))
 (symbol
  (lib_id "power:GND")
  (at 45.72 119.38 90)
  (unit 1)
  (body_style 1)
  (exclude_from_sim no)
  (in_bom yes)
  (on_board yes)
  (in_pos_files yes)
  (dnp no)
  (property "Reference" "#PWR7002" (at 45.72 119.38 0) (hide yes) (show_name no) (do_not_autoplace no) (effects (font (size 1.27 1.27))))
  (property "Value" "GND" (at 45.72 122.58 0) (show_name no) (do_not_autoplace no) (effects (font (size 1.27 1.27))))
  (property "Footprint" "" (at 45.72 119.38 0) (hide yes) (show_name no) (do_not_autoplace no) (effects (font (size 1.27 1.27))))
  (property "Datasheet" "" (at 45.72 119.38 0) (hide yes) (show_name no) (do_not_autoplace no) (effects (font (size 1.27 1.27))))
  (property "Description" "" (at 45.72 119.38 0) (show_name no) (do_not_autoplace no) (effects (font (size 1.27 1.27))))
  (pin "1"))
 (symbol
  (lib_id "Connector_Generic:Conn_01x06")
  (at 40.64 165.1 180)
  (unit 1)
  (body_style 1)
  (exclude_from_sim no)
  (in_bom yes)
  (on_board yes)
  (in_pos_files yes)
  (dnp no)
  (property "Reference" "J703" (at 38.37 162.83 0) (show_name no) (do_not_autoplace no) (effects (font (size 1.27 1.27)) (justify left)))
  (property "Value" "BME280" (at 38.37 165.43 0) (show_name no) (do_not_autoplace no) (effects (font (size 1.27 1.27)) (justify left)))
  (property "Footprint" "Bienen:DEGSON_15EDGRC-3.5-06P" (at 40.64 165.1 0) (hide yes) (show_name no) (do_not_autoplace no) (effects (font (size 1.27 1.27))))
  (property "Datasheet" "" (at 40.64 165.1 0) (hide yes) (show_name no) (do_not_autoplace no) (effects (font (size 1.27 1.27))))
  (property "Description" "= J8: 1 Schirm, 2 GND, 3 SDA, 4 SCL, 5 3V3_SW, 6 frei (Verwechslungsschutz gegen J4, 6-polig); DEGSON 15EDGRC-3.5-06P" (at 40.64 165.1 0) (hide yes) (show_name no) (do_not_autoplace no) (effects (font (size 1.27 1.27))))
  (property "LCSC" "C49352918" (at 40.64 165.1 0) (hide yes) (show_name no) (do_not_autoplace no) (effects (font (size 1.27 1.27))))
  (pin "1")
  (pin "2")
  (pin "3")
  (pin "4")
  (pin "5")
  (pin "6"))
 (symbol
  (lib_id "Connector_Generic:Conn_02x06_Odd_Even")
  (at 266.7 106.68 0)
  (unit 1)
  (body_style 1)
  (exclude_from_sim no)
  (in_bom yes)
  (on_board yes)
  (in_pos_files yes)
  (dnp no)
  (property "Reference" "J704" (at 267.97 96.73 0) (show_name no) (do_not_autoplace no) (effects (font (size 1.27 1.27))))
  (property "Value" "Erweiterung" (at 267.97 99.13 0) (show_name no) (do_not_autoplace no) (effects (font (size 1.27 1.27))))
  (property "Footprint" "Connector_PinHeader_2.54mm:PinHeader_2x06_P2.54mm_Vertical" (at 266.7 106.68 0) (hide yes) (show_name no) (do_not_autoplace no) (effects (font (size 1.27 1.27))))
  (property "Datasheet" "" (at 266.7 106.68 0) (hide yes) (show_name no) (do_not_autoplace no) (effects (font (size 1.27 1.27))))
  (property "Description" "= J11 (HW26-13): innen, ohne ESD; I²C-Geräte hier zählen zur Buskapazität (anschluesse.md 3.1); Pins 9–11 seit HW-09 Modul-UART und Modus des BLE-Moduls (Firmware-Update des Moduls: Pin 11 an Pin 12); keine freien GPIOs mehr (PB13 Lastschalter BLE, PA15/PB12 I²S seit HW-07)" (at 266.7 106.68 0) (hide yes) (show_name no) (do_not_autoplace no) (effects (font (size 1.27 1.27))))
  (pin "1")
  (pin "2")
  (pin "3")
  (pin "4")
  (pin "5")
  (pin "6")
  (pin "7")
  (pin "8")
  (pin "9")
  (pin "10")
  (pin "11")
  (pin "12"))
 (symbol
  (lib_id "Device:R")
  (at 121.92 171.45 0)
  (unit 1)
  (body_style 1)
  (exclude_from_sim no)
  (in_bom yes)
  (on_board yes)
  (in_pos_files yes)
  (dnp no)
  (property "Reference" "R702" (at 123.936 170.45 0) (show_name no) (do_not_autoplace no) (effects (font (size 1.27 1.27)) (justify left)))
  (property "Value" "1,8k" (at 123.936 173.05 0) (show_name no) (do_not_autoplace no) (effects (font (size 1.27 1.27)) (justify left)))
  (property "Footprint" "Resistor_SMD:R_0603_1608Metric" (at 121.92 171.45 0) (hide yes) (show_name no) (do_not_autoplace no) (effects (font (size 1.27 1.27))))
  (property "Datasheet" "" (at 121.92 171.45 0) (hide yes) (show_name no) (do_not_autoplace no) (effects (font (size 1.27 1.27))))
  (property "Description" "1,8 kΩ: Anstiegszeit auch mit falschem Kabel ≤ 1000 ns (anschluesse.md 3.1, i2c_leitung.py)" (at 121.92 171.45 0) (hide yes) (show_name no) (do_not_autoplace no) (effects (font (size 1.27 1.27))))
  (pin "1")
  (pin "2"))
 (symbol
  (lib_id "Connector_Generic:Conn_01x03")
  (at 40.64 116.84 180)
  (unit 1)
  (body_style 1)
  (exclude_from_sim no)
  (in_bom yes)
  (on_board yes)
  (in_pos_files yes)
  (dnp no)
  (property "Reference" "J702" (at 38.37 115.84 0) (show_name no) (do_not_autoplace no) (effects (font (size 1.27 1.27)) (justify left)))
  (property "Value" "DS18B20 Nr. 2" (at 38.37 118.44 0) (show_name no) (do_not_autoplace no) (effects (font (size 1.27 1.27)) (justify left)))
  (property "Footprint" "Bienen:DEGSON_15EDGRC-3.5-03P" (at 40.64 116.84 0) (hide yes) (show_name no) (do_not_autoplace no) (effects (font (size 1.27 1.27))))
  (property "Datasheet" "" (at 40.64 116.84 0) (hide yes) (show_name no) (do_not_autoplace no) (effects (font (size 1.27 1.27))))
  (property "Description" "= J7 (TempIn2), selber Bus; DEGSON 15EDGRC-3.5-03P" (at 40.64 116.84 0) (hide yes) (show_name no) (do_not_autoplace no) (effects (font (size 1.27 1.27))))
  (property "LCSC" "C5160226" (at 40.64 116.84 0) (hide yes) (show_name no) (do_not_autoplace no) (effects (font (size 1.27 1.27))))
  (pin "1")
  (pin "2")
  (pin "3"))
 (symbol
  (lib_id "power:+3V3")
  (at 256.54 101.6 0)
  (unit 1)
  (body_style 1)
  (exclude_from_sim no)
  (in_bom yes)
  (on_board yes)
  (in_pos_files yes)
  (dnp no)
  (property "Reference" "#PWR7006" (at 256.54 101.6 0) (hide yes) (show_name no) (do_not_autoplace no) (effects (font (size 1.27 1.27))))
  (property "Value" "+3V3" (at 256.54 98.4 0) (show_name no) (do_not_autoplace no) (effects (font (size 1.27 1.27))))
  (property "Footprint" "" (at 256.54 101.6 0) (hide yes) (show_name no) (do_not_autoplace no) (effects (font (size 1.27 1.27))))
  (property "Datasheet" "" (at 256.54 101.6 0) (hide yes) (show_name no) (do_not_autoplace no) (effects (font (size 1.27 1.27))))
  (property "Description" "" (at 256.54 101.6 0) (show_name no) (do_not_autoplace no) (effects (font (size 1.27 1.27))))
  (pin "1"))
 (symbol
  (lib_id "power:GND")
  (at 48.26 170.18 0)
  (unit 1)
  (body_style 1)
  (exclude_from_sim no)
  (in_bom yes)
  (on_board yes)
  (in_pos_files yes)
  (dnp no)
  (property "Reference" "#PWR7005" (at 48.26 170.18 0) (hide yes) (show_name no) (do_not_autoplace no) (effects (font (size 1.27 1.27))))
  (property "Value" "GND" (at 48.26 173.38 0) (show_name no) (do_not_autoplace no) (effects (font (size 1.27 1.27))))
  (property "Footprint" "" (at 48.26 170.18 0) (hide yes) (show_name no) (do_not_autoplace no) (effects (font (size 1.27 1.27))))
  (property "Datasheet" "" (at 48.26 170.18 0) (hide yes) (show_name no) (do_not_autoplace no) (effects (font (size 1.27 1.27))))
  (property "Description" "" (at 48.26 170.18 0) (show_name no) (do_not_autoplace no) (effects (font (size 1.27 1.27))))
  (pin "1")))
